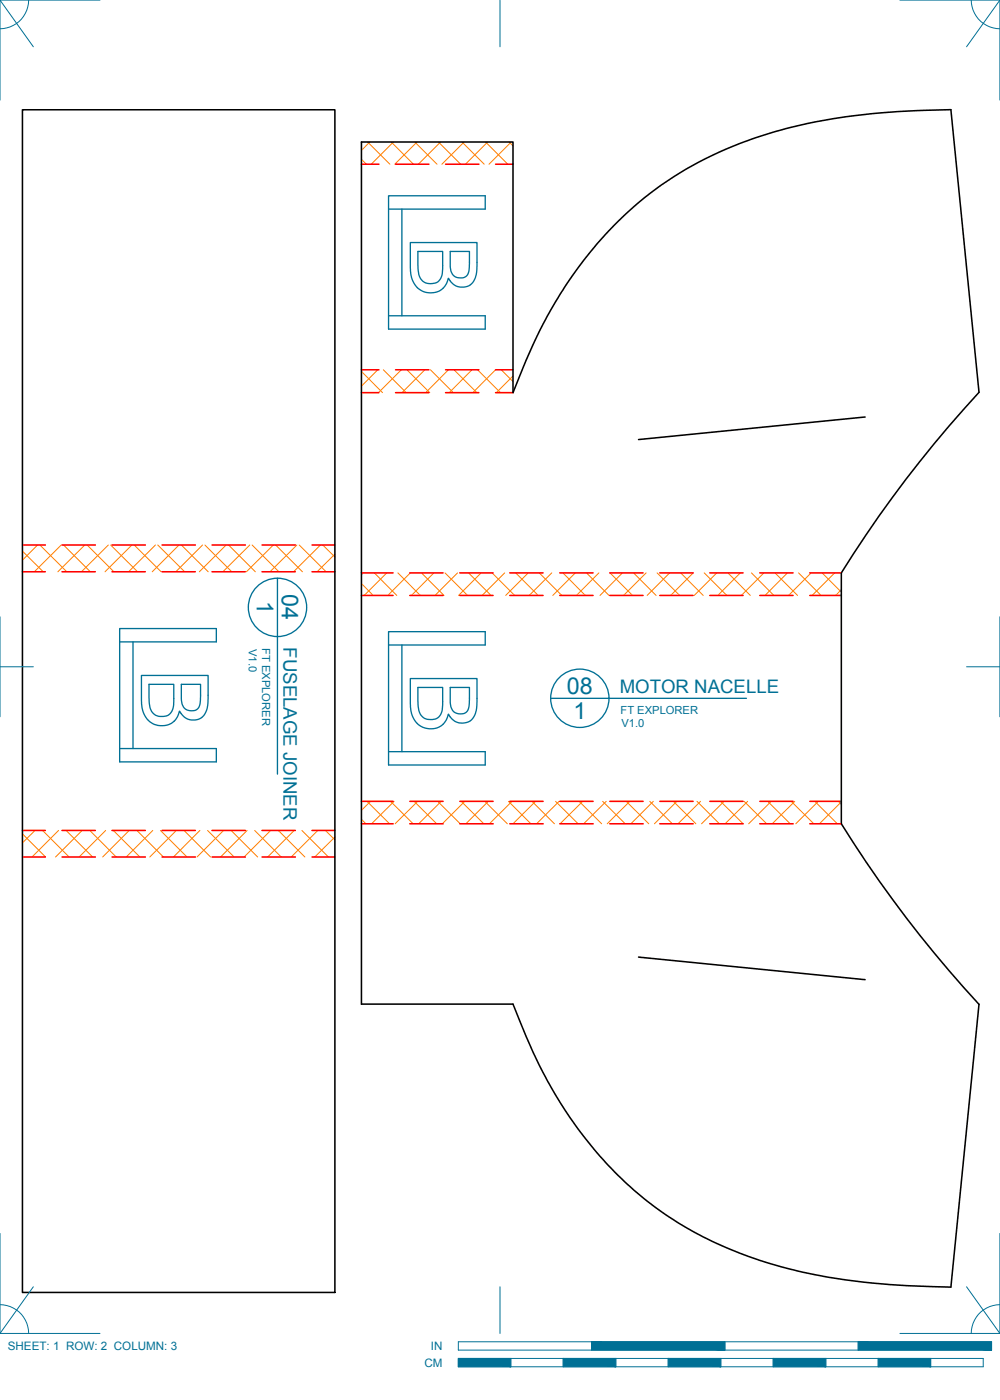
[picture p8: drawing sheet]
<svg xmlns="http://www.w3.org/2000/svg" width="190mm" height="267mm" viewBox="0 0 190 267" stroke-linecap="round" stroke-linejoin="round" font-family="sans-serif">
<g fill="none" stroke="#ff7f00" stroke-width=".19">
<path d="M68.9 30.4l.9 .9M70 27.1l4.3 4.2M70.4 27.1l-1.5 1.6M74.5 27.1l4.3 4.2M75 27.1l-4.3 4.2M79 27.1l4.2 4.2M79.4 27.1l-4.2 4.2M83.5 27.1l4.3 4.2M83.9 27.1l-4.2 4.2M88 27.1l4.2 4.2M88.4 27.1l-4.2 4.2M92.5 27.1l4.2 4.2"/>
<path d="M92.9 27.1l-4.2 4.2M97 27.1l.7 .7M97.4 27.1l-4.2 4.2M97.7 31.2l-.1 .1M68.9 70.8l4 4M72 70.4l-3.1 3.2M73 70.4l4.4 4.4M76.5 70.4l-4.4 4.4M77.5 70.4l4.4 4.4M80.9 70.4l-4.3 4.4M82 70.4l4.4 4.4M85.4 70.4l-4.3 4.4"/>
<path d="M86.5 70.4l4.3 4.4M89.9 70.4l-4.3 4.4M91 70.4l4.3 4.4M94.4 70.4l-4.3 4.4M95.5 70.4l2.2 2.3M97.7 71.6l-3.1 3.2M4.3 105l3.9 3.9M7.2 103.8l-2.9 2.9M7.6 103.8l5.1 5.1M11.7 103.8l-5.2 5.1M12.1 103.8l5.1 5.1M16.2 103.8l-5.2 5.1"/>
<path d="M16.6 103.8l5.1 5.1M20.6 103.8l-5.1 5.1M21.1 103.8l5.1 5.1M25.1 103.8l-5.1 5.1M25.6 103.8l5.1 5.1M29.6 103.8l-5.1 5.1M30.1 103.8l5.1 5.1M34.1 103.8l-5.1 5.1M34.5 103.8l5.2 5.1M38.6 103.8l-5.1 5.1M39 103.8l5.2 5.1M43.1 103.8l-5.1 5.1"/>
<path d="M43.5 103.8l5.1 5.1M47.6 103.8l-5.1 5.1M48 103.8l5.1 5.1M52.1 103.8l-5.2 5.1M52.5 103.8l5.1 5.1M56.6 103.8l-5.2 5.1M57 103.8l5.1 5.1M61 103.8l-5.1 5.1M61.5 103.8l2.3 2.3M63.8 105.6l-3.4 3.3M68.9 111.2l2.2 2.2M69.2 109.1l-.3 .4"/>
<path d="M71.3 109.1l4.3 4.3M73.7 109.1l-4.3 4.3M75.8 109.1l4.3 4.3M78.2 109.1l-4.3 4.3M80.3 109.1l4.3 4.3M82.7 109.1l-4.3 4.3M84.8 109.1l4.3 4.3M87.2 109.1l-4.3 4.3M89.3 109.1l4.3 4.3M91.7 109.1l-4.3 4.3M93.7 109.1l4.3 4.3M96.1 109.1l-4.3 4.3"/>
<path d="M98.2 109.1l4.3 4.3M100.6 109.1l-4.3 4.3M102.7 109.1l4.3 4.3M105.1 109.1l-4.3 4.3M107.2 109.1l4.3 4.3M109.6 109.1l-4.3 4.3M111.7 109.1l4.3 4.3M114.1 109.1l-4.3 4.3M116.2 109.1l4.3 4.3M118.6 109.1l-4.3 4.3M120.7 109.1l4.3 4.3M123.1 109.1l-4.3 4.3"/>
<path d="M125.2 109.1l4.3 4.3M127.6 109.1l-4.3 4.3M129.7 109.1l4.3 4.3M132.1 109.1l-4.3 4.3M134.2 109.1l4.3 4.3M136.5 109.1l-4.3 4.3M138.7 109.1l4.2 4.3M141 109.1l-4.3 4.3M143.2 109.1l4.2 4.3M145.5 109.1l-4.3 4.3M147.6 109.1l4.3 4.3M150 109.1l-4.3 4.3"/>
<path d="M152.1 109.1l4.3 4.3M154.5 109.1l-4.3 4.3M156.6 109.1l3.7 3.7M159 109.1l-4.3 4.3M160.3 112.3l-1.1 1.1M4.3 158.9l4.4 4.4M6.7 158.2l-2.4 2.4M8.1 158.2l5.1 5.1M11.2 158.2l-5.1 5.1M12.6 158.2l5.1 5.1M15.6 158.2l-5 5.1M17.1 158.2l5 5.1"/>
<path d="M20.1 158.2l-5 5.1M21.6 158.2l5 5.1M24.6 158.2l-5 5.1M26.1 158.2l5 5.1M29.1 158.2l-5.1 5.1M30.6 158.2l5 5.1M33.6 158.2l-5.1 5.1M35.1 158.2l5 5.1M38.1 158.2l-5.1 5.1M39.5 158.2l5.1 5.1M42.6 158.2l-5.1 5.1M44 158.2l5.1 5.1"/>
<path d="M47.1 158.2l-5.1 5.1M48.5 158.2l5.1 5.1M51.6 158.2l-5.1 5.1M53 158.2l5.1 5.1M56 158.2l-5 5.1M57.5 158.2l5.1 5.1M60.5 158.2l-5 5.1M62 158.2l1.8 1.8M63.8 159.4l-3.8 3.9M68.9 156.1l.8 .8M69.9 152.7l4.3 4.2M70.6 152.7l-1.7 1.7"/>
<path d="M74.4 152.7l4.3 4.2M75.1 152.7l-4.3 4.2M78.9 152.7l4.3 4.2M79.6 152.7l-4.3 4.2M83.4 152.7l4.3 4.2M84.1 152.7l-4.3 4.2M87.9 152.7l4.3 4.2M88.5 152.7l-4.2 4.2M92.4 152.7l4.2 4.2M93 152.7l-4.2 4.2M96.9 152.7l4.2 4.2M97.5 152.7l-4.3 4.2"/>
<path d="M101.3 152.7l4.3 4.2M102 152.7l-4.3 4.2M105.8 152.7l4.3 4.2M106.5 152.7l-4.3 4.2M110.3 152.7l4.3 4.2M111 152.7l-4.3 4.2M114.8 152.7l4.3 4.2M115.5 152.7l-4.3 4.2M119.3 152.7l4.3 4.2M120 152.7l-4.3 4.2M123.8 152.7l4.3 4.2M124.5 152.7l-4.3 4.2"/>
<path d="M128.3 152.7l4.3 4.2M128.9 152.7l-4.2 4.2M132.8 152.7l4.3 4.2M133.5 152.7l-4.3 4.2M137.3 152.7l4.3 4.2M137.9 152.7l-4.3 4.2M141.8 152.7l4.2 4.2M142.4 152.7l-4.3 4.2M146.2 152.7l4.3 4.2M146.9 152.7l-4.3 4.2M150.7 152.7l4.3 4.2M151.4 152.7l-4.3 4.2"/>
<path d="M155.2 152.7l4.3 4.2M155.9 152.7l-4.3 4.2M159.7 152.7l.6 .5M160.3 152.8l-4.2 4.1"/>
</g>
<g fill="none" stroke="#007095" stroke-width=".25">
<path d="M74 39.8h18.4v-2.5h-18.4v25.4h18.4v-2.5h-18.4M76.6 39.8v20.4M78.2 46.2h12.7v3.8a5.1 5.1 0 0 1-1.3 4.2 2.92 2.92 0 0 1-4.2-1.2 3.5 3.5 0 0 1-2.9 2.8 3.5 3.5 0 0 1-3.6-1.8l-.5-1.1-.2-1.3zM79.6 47.9h4.7v3.6a2.3 2.3 0 0 1-1.9 2.5 2.3 2.3 0 0 1-2.6-1.7l-.2-1.2zM85.8 47.9h3.6v2.7a1.96 1.96 0 0 1-1.3 2.3 1.95 1.95 0 0 1-2.3-2.2zM52.9 110.2v37.3M22.8 122.3h18.4v-2.6h-18.4v25.4h18.4v-2.5h-18.4M25.3 122.3v20.3M26.9 128.7h12.7v3.7a5.4 5.4 0 0 1-1.2 4.3 2.92 2.92 0 0 1-4.2-1.2 3.5 3.5 0 0 1-2.9 2.7 3.5 3.5 0 0 1-3.6-1.7l-.5-1.1-.2-1.3zM28.4 130.4h4.7v3.3a2.35 2.35 0 0 1-2.1 2.8 2.35 2.35 0 0 1-2.6-2.5zM34.5 130.4h3.7v2.6a1.92 1.92 0 0 1-1.3 2.4 1.93 1.93 0 0 1-2.4-2.2zM74 122.9h18.4v-2.6h-18.4v25.4h18.4v-2.5h-18.4"/>
<path d="M76.6 122.9v20.3M78.2 129.3h12.7v3.7a5.4 5.4 0 0 1-1.3 4.3 2.9 2.9 0 0 1-4.2-1.2 3.5 3.5 0 0 1-3.1 2.7 3.5 3.5 0 0 1-3.5-2l-.4-.8-.2-1.3zM79.6 131h4.7v3.5a2.3 2.3 0 0 1-2.1 2.6 2.3 2.3 0 0 1-2.5-2.2zM85.8 131h3.6v2.6a1.93 1.93 0 0 1-1.3 2.4 1.93 1.93 0 0 1-2.3-2.2zM104.9 133h37.3"/>
<circle cx="52.9" cy="115.7" r="5.6"/>
<circle cx="110.5" cy="133" r="5.6"/>
</g>
<path d="M4.3 20.9h59.5v225.3h-59.5zM68.9 27.1h28.8v47.7l1.3-3.1a80.1 80.1 0 0 1 23.7-34 75.6 75.6 0 0 1 35.1-14.9 139.9 139.9 0 0 1 23.3-1.9l5.4 53.8a228.3 228.3 0 0 0-26.2 34.4v47.8a228.3 228.3 0 0 0 26.2 34.4l-5.4 53.9a135.5 135.5 0 0 1-26.6-2.5 71.4 71.4 0 0 1-37.4-19.4 83.4 83.4 0 0 1-18.1-28.9l-1.3-3.1h-28.8zM164.8 79.4l-43.2 4.3M121.6 182.3l43.2 4.3" fill="none" stroke="#000" stroke-width=".3"/>
<g fill="none" stroke="#f00" stroke-width=".3">
<path d="M68.9 31.3h3.3M75.4 31.3h6.3M84.9 31.3h6.3M94.4 31.3h3.3M68.9 74.8h3.3M68.9 70.4h3.3M75.4 74.8h6.3M75.4 70.4h6.3M84.9 74.8h6.3M84.9 70.4h6.3M94.4 74.8h3.3M94.4 70.4h3.3"/>
<path d="M4.3 103.8h4.3M4.3 108.9h4.3M11.8 103.8h6.4M11.8 108.9h6.4M21.3 103.8h6.4M21.3 108.9h6.4M30.9 103.8h6.3M30.9 108.9h6.3M40.4 103.8h6.3M40.4 108.9h6.3M49.9 103.8h6.4M49.9 108.9h6.4"/>
<path d="M59.4 103.8h4.4M59.4 108.9h4.4M68.9 109.1h6M68.9 113.4h6M78.1 109.1h6.3M78.1 113.4h6.3M87.6 109.1h6.3M87.6 113.4h6.3M97.1 109.1h6.4M97.1 113.4h6.4M106.6 109.1h6.4M106.6 113.4h6.4"/>
<path d="M116.2 109.1h6.3M116.2 113.4h6.3M125.7 109.1h6.3M125.7 113.4h6.3M135.2 109.1h6.4M135.2 113.4h6.4M144.7 109.1h6.4M144.7 113.4h6.4M154.3 109.1h6M154.3 113.4h6M4.3 158.2h4.3M11.8 158.2h6.4"/>
<path d="M21.3 158.2h6.4M30.9 158.2h6.3M40.4 158.2h6.3M49.9 158.2h6.4M59.4 158.2h4.4M68.9 156.9h6M68.9 152.7h6M78.1 156.9h6.3M78.1 152.7h6.3M87.6 156.9h6.3M87.6 152.7h6.3M97.1 156.9h6.4"/>
<path d="M97.1 152.7h6.4M106.6 156.9h6.4M106.6 152.7h6.4M116.2 156.9h6.3M116.2 152.7h6.3M125.7 156.9h6.3M125.7 152.7h6.3M135.2 156.9h6.4M135.2 152.7h6.4M144.7 156.9h6.4M144.7 152.7h6.4M154.3 156.9h6"/>
<path d="M154.3 152.7h6M4.3 163.3h4.3M11.8 163.3h6.4M21.3 163.3h6.4M30.9 163.3h6.3M40.4 163.3h6.3M49.9 163.3h6.4M59.4 163.3h4.4"/>
</g>
<g fill="none" stroke="#007095" stroke-width=".19">
<path d="M0 0l6.3 8.9M5.5 0a5.5 5.5 0 0 1-5.5 5.5M19 0h-19v19.1M95.2 0v8.9M171.4 0h19.1v19.1M185 0a5.5 5.5 0 0 0 5.5 5.5M190.5 0l-6.4 8.9M0 117.5v19M190.5 117.5v19M0 127h6.3M184.1 127h6.4M0 235v19h19"/>
<path d="M190.5 235v19h-19.1M0 248.5a5.5 5.5 0 0 1 5.5 5.5M6.3 245.1l-6.3 8.9M87.3 255.6h101.6v1.6h-101.6zM87.3 258.8h100v1.6h-100zM95.2 245.1v8.9M97.3 258.8v1.6M107.3 258.8v1.6M112.7 255.6v1.6M117.3 258.8v1.6M127.3 258.8v1.6M137.3 258.8v1.6"/>
<path d="M138.1 255.6v1.6M147.3 258.8v1.6M157.3 258.8v1.6M163.5 255.6v1.6M167.3 258.8v1.6M177.3 258.8v1.6M184.1 245.1l6.4 8.9M190.5 248.5a5.5 5.5 0 0 0-5.5 5.5"/>
</g>
<g fill="#007095" stroke="#007095" stroke-width=".19">
<path d="M163.5 255.6l25.4 1.6v-1.6zM163.5 255.6l25.4 1.6h-25.4z"/>
<path d="M112.7 255.6l25.4 1.6v-1.6zM112.7 255.6l25.4 1.6h-25.4z"/>
<path d="M167.3 258.8l10 1.6v-1.6zM167.3 258.8l10 1.6h-10z"/>
<path d="M147.3 258.8l10 1.6v-1.6zM147.3 258.8l10 1.6h-10z"/>
<path d="M127.3 258.8l10 1.6v-1.6zM127.3 258.8l10 1.6h-10z"/>
<path d="M107.3 258.8l10 1.6v-1.6zM107.3 258.8l10 1.6h-10z"/>
<path d="M87.3 258.8l10 1.6v-1.6zM87.3 258.8l10 1.6h-10z"/>
</g>
<g font-size="4.4" fill="#007095">
<text x="53.7" y="113.2" transform="rotate(90 53.7 113.2)">04</text>
<text x="48.9" y="114.5" transform="rotate(90 48.9 114.5)">1</text>
<text x="108" y="132.2">08</text>
<text x="109.2" y="137">1</text>
</g>
<g font-size="3.5" fill="#007095">
<text x="54" y="123.3" transform="rotate(90 54 123.3)">FUSELAGE JOINER</text>
<text x="118.1" y="131.9">MOTOR NACELLE</text>
</g>
<g font-size="2.2" fill="#007095">
<text x="1.5" y="257.2">SHEET: 1 ROW: 2 COLUMN: 3</text>
<text x="82.1" y="257.2">IN</text>
<text x="80.8" y="260.4">CM</text>
</g>
<g font-size="2.1" fill="#007095">
<text x="47.4" y="123.6" transform="rotate(90 47.4 123.6)">V1.0</text>
<text x="49.9" y="123.5" transform="rotate(90 49.9 123.5)">FT EXPLORER</text>
<text x="118.2" y="136">FT EXPLORER</text>
<text x="118.4" y="138.5">V1.0</text>
</g>
</svg>
